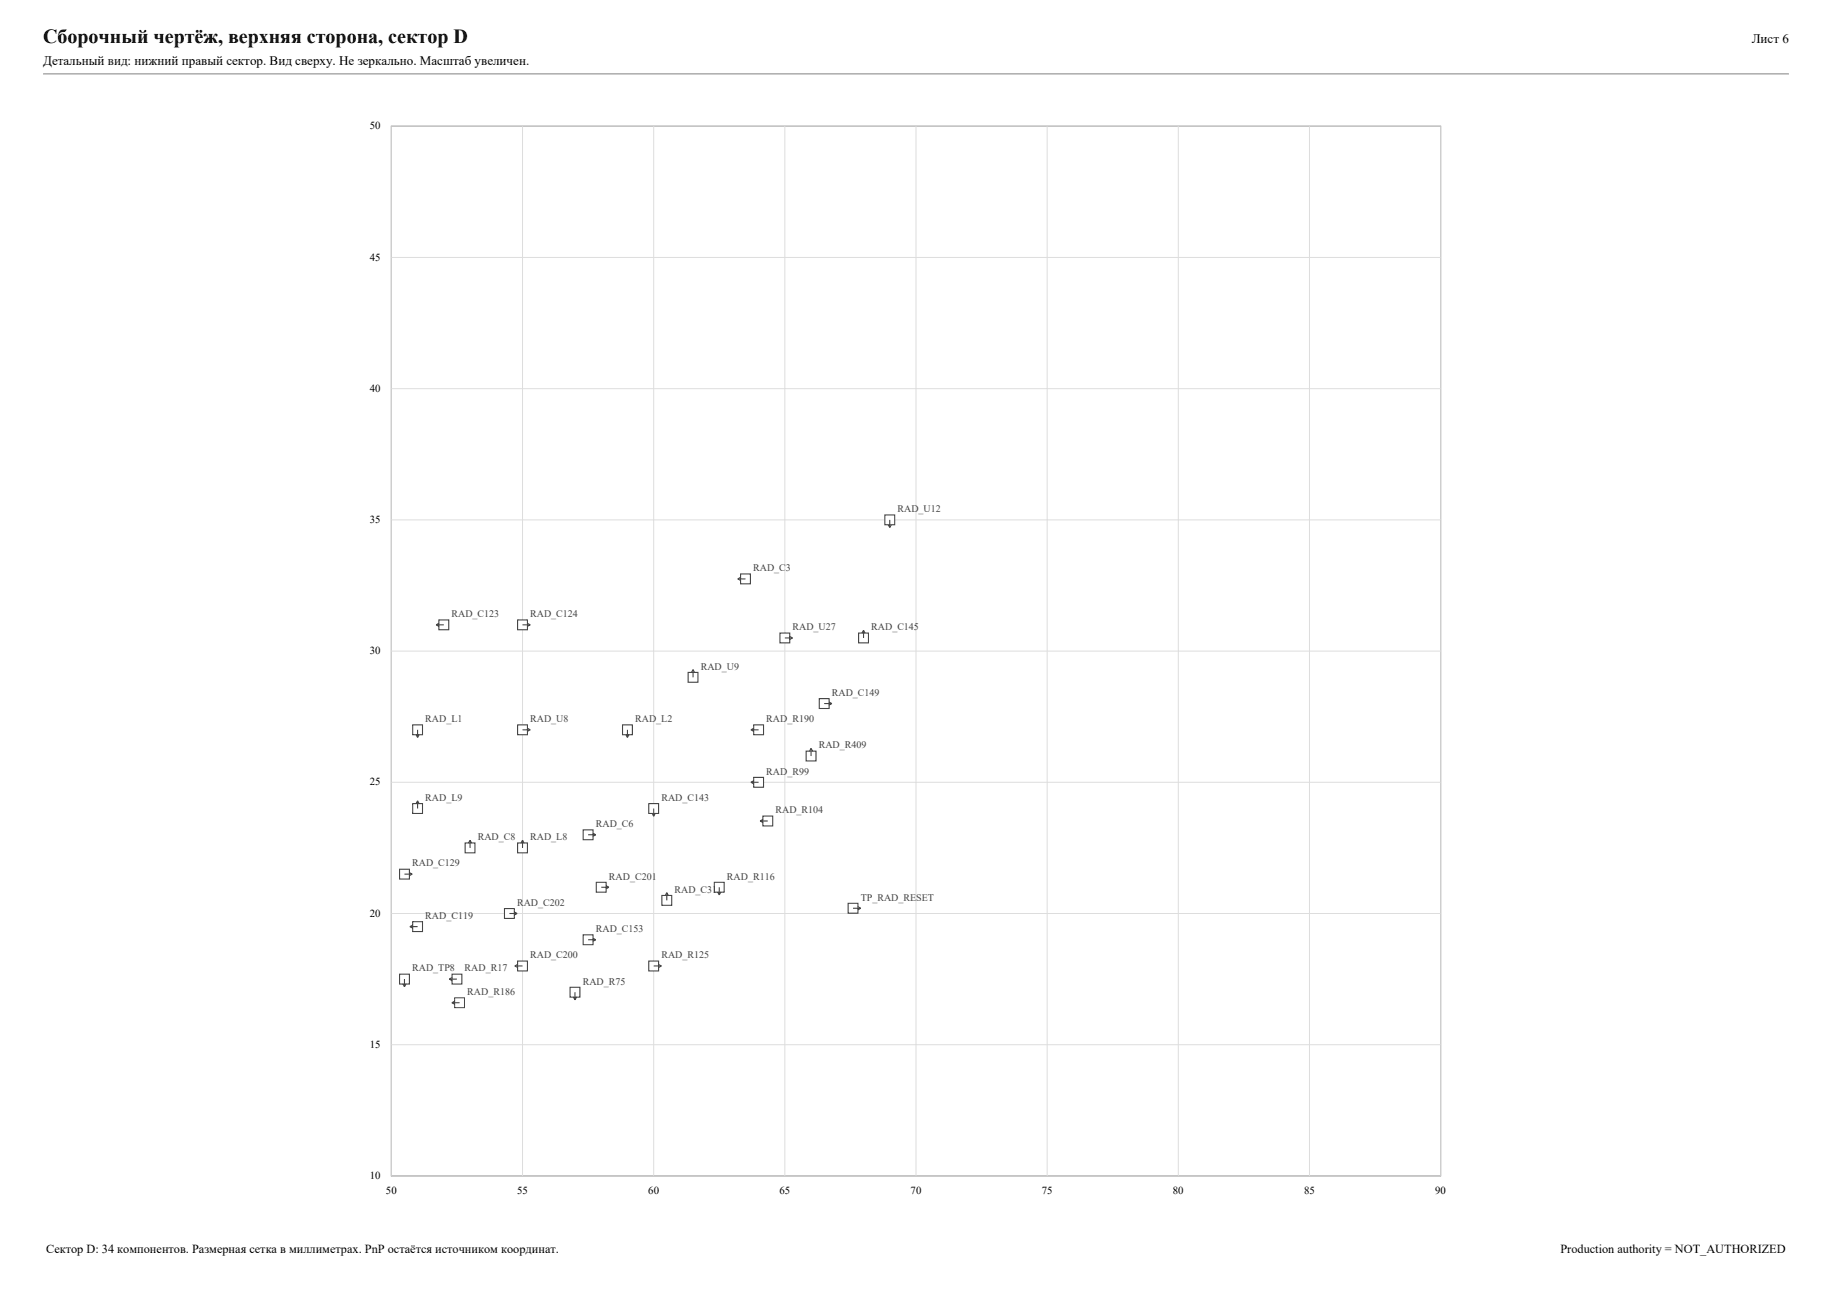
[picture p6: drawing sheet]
<svg xmlns="http://www.w3.org/2000/svg" width="420mm" height="297mm" viewBox="0 0 420 297" stroke-linecap="round" stroke-linejoin="round" font-family="sans-serif">
<path d="M9.9 16.9h400.2" fill="none" stroke="#808080" stroke-width=".23"/>
<path d="M89.7 28.9h240.6v240.6h-240.6z" fill="none" stroke="#606060" stroke-width=".23"/>
<g fill="none" stroke="#ddd" stroke-width=".23">
<path d="M89.7 28.9h240.6v240.6h-240.6zM119.8 28.9v240.6M149.9 28.9v240.6M179.9 28.9v240.6M210 28.9v240.6M240.1 28.9v240.6M270.1 28.9v240.6M300.2 28.9v240.6M89.7 59h240.6M89.7 89.1h240.6M89.7 119.1h240.6M89.7 149.2h240.6"/>
<path d="M89.7 179.3h240.6M89.7 209.3h240.6M89.7 239.4h240.6"/>
</g>
<path d="M104.2 228.7h2.3v2.2h-2.3z" fill-rule="evenodd" fill="#fff" stroke="#404040" stroke-width=".23"/>
<path d="M103.6 229.8h1.8M103.6 229.8l.7 .4M104.3 229.4l-.7 .4" fill="none" stroke="#404040" stroke-width=".25"/>
<path d="M130.7 226.3h2.2v2.2h-2.2z" fill-rule="evenodd" fill="#fff" stroke="#404040" stroke-width=".25"/>
<path d="M131.4 228.5l.4 .7M131.8 227.4v1.8M132.2 228.5l-.4 .7" fill="none" stroke="#404040" stroke-width=".25"/>
<path d="M91.6 223.3h2.3v2.2h-2.3z" fill-rule="evenodd" fill="#fff" stroke="#404040" stroke-width=".25"/>
<path d="M92.4 225.5l.3 .6M92.7 224.4v1.7M93.1 225.5l-.4 .6" fill="none" stroke="#404040" stroke-width=".25"/>
<path d="M103.6 223.3h2.3v2.2h-2.3z" fill-rule="evenodd" fill="#fff" stroke="#404040" stroke-width=".25"/>
<path d="M103 224.4h1.8M103 224.4l.7 .4M103.7 224l-.7 .4" fill="none" stroke="#404040" stroke-width=".25"/>
<path d="M118.7 220.2h2.2v2.3h-2.2z" fill-rule="evenodd" fill="#fff" stroke="#404040" stroke-width=".25"/>
<path d="M118 221.4h1.8M118 221.4l.7 .3M118.7 221l-.7 .4" fill="none" stroke="#404040" stroke-width=".25"/>
<path d="M148.7 220.2h2.3v2.3h-2.3z" fill-rule="evenodd" fill="#fff" stroke="#404040" stroke-width=".25"/>
<path d="M149.9 221.4h1.7M150.9 221l.7 .4M151.6 221.4l-.7 .3" fill="none" stroke="#404040" stroke-width=".25"/>
<path d="M133.7 214.2h2.3v2.3h-2.3z" fill-rule="evenodd" fill="#fff" stroke="#404040" stroke-width=".25"/>
<path d="M134.8 215.4h1.8M135.9 215l.7 .4M136.6 215.4l-.7 .3" fill="none" stroke="#404040" stroke-width=".25"/>
<path d="M94.6 211.2h2.3v2.3h-2.3z" fill-rule="evenodd" fill="#fff" stroke="#404040" stroke-width=".25"/>
<path d="M94 212.4h1.7M94 212.4l.7 .3M94.7 212l-.7 .4" fill="none" stroke="#404040" stroke-width=".25"/>
<path d="M115.7 208.2h2.2v2.3h-2.2z" fill-rule="evenodd" fill="#fff" stroke="#404040" stroke-width=".25"/>
<path d="M116.8 209.3h1.7M117.9 209l.6 .3M118.5 209.3l-.6 .4" fill="none" stroke="#404040" stroke-width=".25"/>
<path d="M194.4 207h2.3v2.3h-2.3z" fill-rule="evenodd" fill="#fff" stroke="#404040" stroke-width=".25"/>
<path d="M195.6 208.1h1.7M196.6 207.8l.7 .3M197.3 208.1l-.7 .4" fill="none" stroke="#404040" stroke-width=".25"/>
<path d="M151.7 205.2h2.3v2.3h-2.3z" fill-rule="evenodd" fill="#fff" stroke="#404040" stroke-width=".25"/>
<path d="M152.9 204.6v1.7M152.9 204.6l-.4 .7M152.9 204.6l.3 .7" fill="none" stroke="#404040" stroke-width=".25"/>
<path d="M136.7 202.2h2.3v2.3h-2.3z" fill-rule="evenodd" fill="#fff" stroke="#404040" stroke-width=".25"/>
<path d="M137.8 203.3h1.8M138.9 203l.7 .3M139.6 203.3l-.7 .4" fill="none" stroke="#404040" stroke-width=".25"/>
<path d="M163.8 202.2h2.2v2.3h-2.2z" fill-rule="evenodd" fill="#fff" stroke="#404040" stroke-width=".25"/>
<path d="M164.5 204.4l.4 .7M164.9 203.3v1.8M165.3 204.4l-.4 .7" fill="none" stroke="#404040" stroke-width=".25"/>
<path d="M91.6 199.2h2.3v2.3h-2.3z" fill-rule="evenodd" fill="#fff" stroke="#404040" stroke-width=".25"/>
<path d="M93.8 200l.7 .3M92.7 200.3h1.8M94.5 200.3l-.7 .4" fill="none" stroke="#404040" stroke-width=".25"/>
<path d="M106.6 193.2h2.3v2.2h-2.3z" fill-rule="evenodd" fill="#fff" stroke="#404040" stroke-width=".25"/>
<path d="M107.8 192.5v1.8M107.8 192.5l-.4 .7M107.8 192.5l.3 .7" fill="none" stroke="#404040" stroke-width=".25"/>
<path d="M118.7 193.2h2.2v2.2h-2.2z" fill-rule="evenodd" fill="#fff" stroke="#404040" stroke-width=".25"/>
<path d="M119.8 192.5v1.8M119.8 192.5l-.4 .7M119.8 192.5l.4 .7" fill="none" stroke="#404040" stroke-width=".25"/>
<path d="M133.7 190.2h2.3v2.2h-2.3z" fill-rule="evenodd" fill="#fff" stroke="#404040" stroke-width=".25"/>
<path d="M134.8 191.3h1.8M135.9 190.9l.7 .4M136.6 191.3l-.7 .4" fill="none" stroke="#404040" stroke-width=".25"/>
<path d="M174.9 187h2.3v2.3h-2.3z" fill-rule="evenodd" fill="#fff" stroke="#404040" stroke-width=".25"/>
<path d="M174.3 188.1h1.7M174.3 188.1l.6 .4M174.9 187.8l-.6 .3" fill="none" stroke="#404040" stroke-width=".25"/>
<path d="M94.6 184.2h2.3v2.2h-2.3z" fill-rule="evenodd" fill="#fff" stroke="#404040" stroke-width=".25"/>
<path d="M95.7 183.5v1.8M95.7 183.5l-.3 .7M95.7 183.5l.4 .7" fill="none" stroke="#404040" stroke-width=".25"/>
<path d="M148.7 184.2h2.3v2.2h-2.3z" fill-rule="evenodd" fill="#fff" stroke="#404040" stroke-width=".25"/>
<path d="M149.5 186.4l.4 .7M149.9 185.3v1.8M150.2 186.4l-.3 .7" fill="none" stroke="#404040" stroke-width=".25"/>
<path d="M172.8 178.1h2.2v2.3h-2.2z" fill-rule="evenodd" fill="#fff" stroke="#404040" stroke-width=".25"/>
<path d="M172.2 179.3h1.7M172.2 179.3l.6 .3M172.8 178.9l-.6 .4" fill="none" stroke="#404040" stroke-width=".25"/>
<path d="M184.8 172.1h2.3v2.3h-2.3z" fill-rule="evenodd" fill="#fff" stroke="#404040" stroke-width=".25"/>
<path d="M185.9 171.5v1.8M185.9 171.5l-.3 .7M185.9 171.5l.4 .7" fill="none" stroke="#404040" stroke-width=".25"/>
<path d="M94.6 166.1h2.3v2.3h-2.3z" fill-rule="evenodd" fill="#fff" stroke="#404040" stroke-width=".25"/>
<path d="M95.4 168.3l.3 .7M95.7 167.2v1.8M96.1 168.3l-.4 .7" fill="none" stroke="#404040" stroke-width=".25"/>
<path d="M118.7 166.1h2.2v2.3h-2.2z" fill-rule="evenodd" fill="#fff" stroke="#404040" stroke-width=".25"/>
<path d="M119.8 167.2h1.8M120.9 166.9l.7 .3M121.6 167.2l-.7 .4" fill="none" stroke="#404040" stroke-width=".25"/>
<path d="M142.7 166.1h2.3v2.3h-2.3z" fill-rule="evenodd" fill="#fff" stroke="#404040" stroke-width=".25"/>
<path d="M143.5 168.3l.3 .7M143.8 167.2v1.8M144.2 168.3l-.4 .7" fill="none" stroke="#404040" stroke-width=".25"/>
<path d="M172.8 166.1h2.2v2.3h-2.2z" fill-rule="evenodd" fill="#fff" stroke="#404040" stroke-width=".25"/>
<path d="M172.2 167.2h1.7M172.2 167.2l.6 .4M172.8 166.9l-.6 .3" fill="none" stroke="#404040" stroke-width=".25"/>
<path d="M187.8 160.1h2.3v2.3h-2.3z" fill-rule="evenodd" fill="#fff" stroke="#404040" stroke-width=".25"/>
<path d="M189 161.2h1.7M190 160.9l.7 .3M190.7 161.2l-.7 .4" fill="none" stroke="#404040" stroke-width=".25"/>
<path d="M157.8 154.1h2.2v2.2h-2.2z" fill-rule="evenodd" fill="#fff" stroke="#404040" stroke-width=".25"/>
<path d="M158.9 153.5v1.7M158.9 153.5l-.4 .6M158.9 153.5l.4 .6" fill="none" stroke="#404040" stroke-width=".25"/>
<path d="M178.8 145.1h2.3v2.2h-2.3z" fill-rule="evenodd" fill="#fff" stroke="#404040" stroke-width=".25"/>
<path d="M179.9 146.2h1.8M181 145.8l.7 .4M181.7 146.2l-.7 .4" fill="none" stroke="#404040" stroke-width=".25"/>
<path d="M196.8 145.1h2.3v2.2h-2.3z" fill-rule="evenodd" fill="#fff" stroke="#404040" stroke-width=".25"/>
<path d="M198 144.4v1.8M198 144.4l-.4 .7M198 144.4l.3 .7" fill="none" stroke="#404040" stroke-width=".25"/>
<path d="M100.6 142.1h2.3v2.2h-2.3z" fill-rule="evenodd" fill="#fff" stroke="#404040" stroke-width=".25"/>
<path d="M100 143.2h1.8M100 143.2l.7 .4M100.7 142.8l-.7 .4" fill="none" stroke="#404040" stroke-width=".25"/>
<path d="M118.7 142.1h2.2v2.2h-2.2z" fill-rule="evenodd" fill="#fff" stroke="#404040" stroke-width=".25"/>
<path d="M119.8 143.2h1.8M120.9 142.8l.7 .4M121.6 143.2l-.7 .4" fill="none" stroke="#404040" stroke-width=".25"/>
<path d="M169.8 131.5h2.2v2.3h-2.2z" fill-rule="evenodd" fill="#fff" stroke="#404040" stroke-width=".25"/>
<path d="M169.1 132.7h1.8M169.1 132.7l.7 .3M169.8 132.3l-.7 .4" fill="none" stroke="#404040" stroke-width=".25"/>
<path d="M202.9 118h2.2v2.3h-2.2z" fill-rule="evenodd" fill="#fff" stroke="#404040" stroke-width=".25"/>
<path d="M204 119.1v1.8M203.6 120.2l.4 .7M204.4 120.2l-.4 .7" fill="none" stroke="#404040" stroke-width=".25"/>
<text font-size="4.6" x="9.9" y="9.9">Сборочный чертёж, верхняя сторона, сектор D</text>
<g font-size="3">
<text x="401.6" y="9.9">Лист 6</text>
<text x="9.9" y="14.8">Детальный вид: нижний правый сектор. Вид сверху. Не зеркально. Масштаб увеличен.</text>
</g>
<g font-size="2.8">
<text x="10.6" y="287.1">Сектор D: 34 компонентов. Размерная сетка в миллиметрах. PnP остаётся источником координат.</text>
<text x="357.7" y="287.1">Production authority = NOT_AUTHORIZED</text>
</g>
<g font-size="2.5">
<text x="84.8" y="29.6">50</text>
<text x="84.8" y="59.7">45</text>
<text x="84.8" y="89.8">40</text>
<text x="84.8" y="119.8">35</text>
<text x="84.8" y="149.9">30</text>
<text x="84.8" y="180">25</text>
<text x="84.8" y="210.1">20</text>
<text x="84.8" y="240.1">15</text>
<text x="84.8" y="270.2">10</text>
<text x="88.5" y="273.7">50</text>
<text x="118.6" y="273.7">55</text>
<text x="148.6" y="273.7">60</text>
<text x="178.7" y="273.7">65</text>
<text x="208.8" y="273.7">70</text>
<text x="238.8" y="273.7">75</text>
<text x="268.9" y="273.7">80</text>
<text x="299" y="273.7">85</text>
<text x="329" y="273.7">90</text>
</g>
<g font-size="2.3" fill="#404040">
<text x="205.7" y="117.4">RAD_U12</text>
<text x="172.7" y="130.9">RAD_C3</text>
<text x="103.5" y="141.4">RAD_C123</text>
<text x="121.6" y="141.4">RAD_C124</text>
<text x="181.7" y="144.4">RAD_U27</text>
<text x="199.7" y="144.4">RAD_C145</text>
<text x="160.6" y="153.5">RAD_U9</text>
<text x="190.7" y="159.5">RAD_C149</text>
<text x="97.5" y="165.5">RAD_L1</text>
<text x="121.6" y="165.5">RAD_U8</text>
<text x="145.6" y="165.5">RAD_L2</text>
<text x="175.7" y="165.5">RAD_R190</text>
<text x="187.7" y="171.5">RAD_R409</text>
<text x="175.7" y="177.5">RAD_R99</text>
<text x="97.5" y="183.5">RAD_L9</text>
<text x="151.6" y="183.5">RAD_C143</text>
<text x="136.6" y="189.5">RAD_C6</text>
<text x="177.8" y="186.4">RAD_R104</text>
<text x="109.5" y="192.5">RAD_C8</text>
<text x="121.6" y="192.5">RAD_L8</text>
<text x="94.5" y="198.6">RAD_C129</text>
<text x="139.6" y="201.6">RAD_C201</text>
<text x="166.7" y="201.6">RAD_R116</text>
<text x="118.5" y="207.6">RAD_C202</text>
<text x="154.6" y="204.6">RAD_C31</text>
<text x="197.3" y="206.4">TP_RAD_RESET</text>
<text x="97.5" y="210.6">RAD_C119</text>
<text x="136.6" y="213.6">RAD_C153</text>
<text x="121.6" y="219.6">RAD_C200</text>
<text x="151.6" y="219.6">RAD_R125</text>
<text x="94.5" y="222.6">RAD_TP8</text>
<text x="106.5" y="222.6">RAD_R17</text>
<text x="133.6" y="225.6">RAD_R75</text>
<text x="107.1" y="228">RAD_R186</text>
</g>
</svg>
